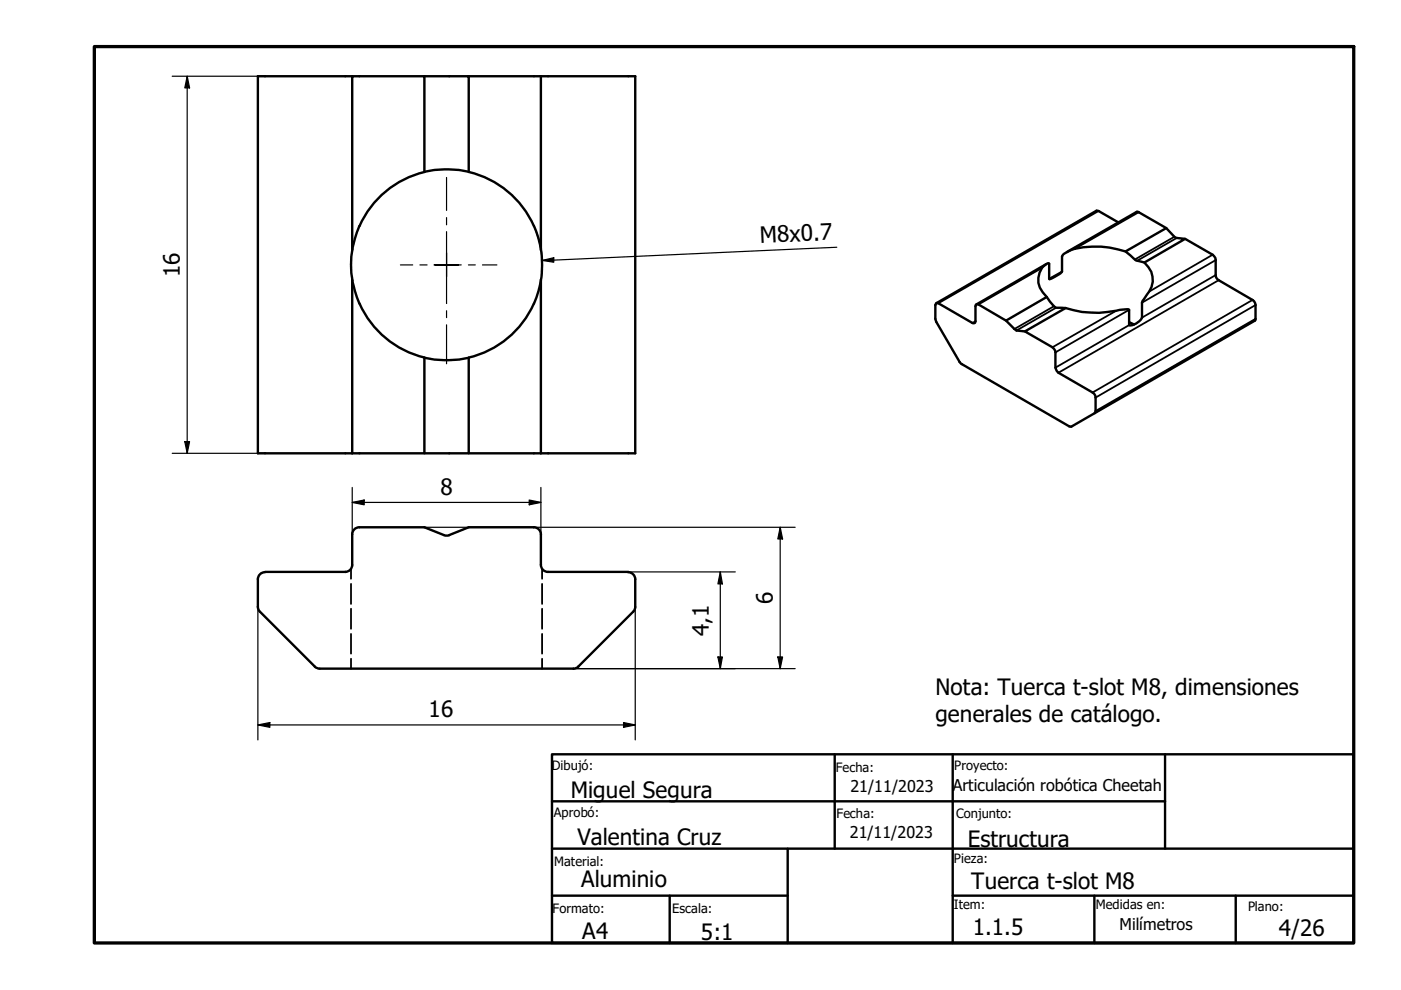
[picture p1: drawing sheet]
<svg xmlns="http://www.w3.org/2000/svg" width="297mm" height="210mm" viewBox="0 0 297 210" stroke-linecap="round" stroke-linejoin="round" font-family="sans-serif">
<!-- layer: Oculto (ISO) -->
<path d="M74.4 120.6v2.1M74.4 123.8v4.3M74.4 129.1v4.2M74.4 134.4v4.2M74.4 139.7v2.1M114.9 120.6v2.1M114.9 123.8v4.3M114.9 129.1v4.2M114.9 134.4v4.2M114.9 139.7v2.1" fill="none" stroke="#000" stroke-width=".38"/>
<!-- layer: Visible (ISO) -->
<g fill="none" stroke="#000" stroke-width=".51">
<path d="M74.7 16.2h-20v79.9h35.3v-20.2a22 22 0 0 0 9.4 0v20.2h35.3v-79.9h-35.3M90 16.2h9.4v20.2a22 22 0 0 0-9.4 0v-20.2h-15.3v36.8M114.7 16.2v36.8M90 36.5a20.2 20.2 0 0 0-15.6 19.6 20.2 20.2 0 0 0 15.6 19.7M99.4 36.5a20.2 20.2 0 0 1 13.8 11.4M74.7 59.3v36.8M113.2 47.9a20.6 20.6 0 0 1 0 16.5M114.7 59.3v36.8M220.9 56.8l.8-.7 .6-.3 .1 .1v3.2l.1 .1h.2l1-.6 1.2-.7 .3-.3v-3.2a2.99 2.99 0 0 1 1.9-1.4 19.5 19.5 0 0 1 11.5 .3l1 .8a2.77 2.77 0 0 0 2.3 1.4l.7 .2a4.6 4.6 0 0 1 .7 6.6l-1.2 1.9v3.1a2.92 2.92 0 0 1-2.7 1.6v-3.2a3 3 0 0 0-2 0 20.4 20.4 0 0 1-11.5-.4l-2-.1a5.2 5.2 0 0 1-2-2.2 4.5 4.5 0 0 1-1-6.2zM221.7 56l-14.7 8.6M237.1 47.2l-4.2-2.5h-.4l-34 19.6M238.6 53.3l8.7-4.9-6.1-3.5-15 8.5"/>
<path d="M247.3 48.4l1.9 2 2.1 .2-8.7 5.1M251.3 50.6l5.8 3.4 .3 .3 .3 .9v3.1l.4 .9 7.8 4.7 .3 .8v3.2l-39.1 22.6-.4-.1-23.1-13.4-5.1-8.8-.2-.6v-2.9l.3-.5 7.6 4.3 .6-.1v-3.5l.1-.3 .2-.1 6.2 3.5 8.6-5M113.2 64.4a20.2 20.2 0 0 1-13.8 11.4M213.3 68l2.2 2.1 1.8 .2M225.9 65.3l-8.6 5 5.8 3.3 .4 .3 .3 .8v3.2l.3 .8 .3 .3 7.6 4.5 .3 .8v2.9l-.2 .4M239.4 68.3l1.1 .5M90 96.1h9.4M76.2 111.8a1.49 1.49 0 0 0-1.5 1.5v6.5a1.49 1.49 0 0 1-1.5 1.5h-17M76.2 111.8h13.8l4.1 1.6M94.2 113.5l.5 .1 .6-.1M113.2 111.8a1.49 1.49 0 0 1 1.5 1.5v6.5a1.49 1.49 0 0 0 1.5 1.5h17M113.2 111.8h-13.8l-4.2 1.6"/>
<path d="M54.7 128.7l.1 .5 .3 .5 11.6 11.6 .8 .4 54 .1M54.7 122.8v5.9M56.2 121.3a1.49 1.49 0 0 0-1.5 1.5M133.2 121.3a1.49 1.49 0 0 1 1.5 1.5M134.7 128.7l-.1 .5-.4 .5-11.6 11.6-.5 .4-.5 .1M134.7 122.8v5.9"/>
</g>
<!-- layer: Visible fina (ISO) -->
<g fill="none" stroke="#000" stroke-width=".38">
<path d="M220.9 56.8l-13.4 7.8M225.2 57.6l-2.8 1.5M232.9 44.7l-34 19.6M241.4 45l-13.5 7.7M249 50.2l-8.4 4.8M249.5 50.5l-8.4 4.8M257.1 54l-13.5 7.8M257.7 58.3l-15.6 9M257.7 55.2l-15.6 9M258.4 59.4l-34 19.6M206.8 68.1l-.6 .4M223.5 64.9l-8.4 4.9"/>
<path d="M223.9 65.2l-8.4 4.9M236.7 65.9l-13.6 7.7M239.4 68.9l-15.6 9M239.4 65.7l-15.6 9M265.6 63.6l-34 19.6M266.2 67.6l-33.9 19.6M266.2 64.7l-33.9 19.6"/>
</g>
<!-- layer: Borde (ISO) -->
<path d="M20 9.9h267v190h-267z" fill="none" stroke="#000" stroke-width=".7"/>
<path d="M117 159.9h170v40h-170zM177 159.9v20M202 159.9v40M247 159.9v20M117 169.9h130M117 179.9h170M167 179.9v20M117 189.9h50M142 189.9v10M202 189.9h85M232 189.9v10M262 189.9v10" fill="none" stroke="#000" stroke-width=".51"/>
<!-- layer: Cota (ISO) -->
<g fill="none" stroke="#000" stroke-width=".25">
<path d="M36.5 16.2h19.7M39.7 16.2l.5 2.4h-1zM39.7 16.2v79.9M113.2 47.9a20.2 20.2 0 0 1 1.6 10.5M114.9 55.2l2.5-.6v1zM177.4 52.4l-62.5 2.8M36.5 96.1h19.7M39.2 93.6h1l-.5 2.5zM74.7 106.5l2.5-.5v1zM74.7 106.5h40M74.7 103.3v10M90 111.8h78.6"/>
<path d="M112.2 106l2.5 .5-2.5 .5zM114.7 103.3v10M165.4 111.8l.5 2.5h-1zM165.4 111.8v30M54.7 128.7v28.2M133.2 121.3h22.7M134.7 128.7v28.2M152.2 139.3h1l-.5 2.5zM152.7 121.3l.5 2.5h-1zM152.7 121.3v20.5M164.9 139.3h1l-.5 2.5zM54.7 153.7l2.5-.5v1z"/>
<path d="M54.7 153.7h80M121.5 141.8h47.1M132.2 153.2l2.5 .5-2.5 .5z"/>
</g>
<g fill="#000">
<path d="M39.7 16.2l.5 2.4h-1z" fill-rule="evenodd"/>
<path d="M114.9 55.2l2.5-.6v1z" fill-rule="evenodd"/>
<path d="M39.2 93.6h1l-.5 2.5z" fill-rule="evenodd"/>
<path d="M74.7 106.5l2.5-.5v1z" fill-rule="evenodd"/>
<path d="M112.2 106l2.5 .5-2.5 .5z" fill-rule="evenodd"/>
<path d="M165.4 111.8l.5 2.5h-1z" fill-rule="evenodd"/>
<path d="M152.2 139.3h1l-.5 2.5z" fill-rule="evenodd"/>
<path d="M152.7 121.3l.5 2.5h-1z" fill-rule="evenodd"/>
<path d="M164.9 139.3h1l-.5 2.5z" fill-rule="evenodd"/>
<path d="M54.7 153.7l2.5-.5v1z" fill-rule="evenodd"/>
<path d="M132.2 153.2l2.5 .5-2.5 .5z" fill-rule="evenodd"/>
</g>
<!-- layer: Marca de centro (ISO) -->
<path d="M94.7 37.6v7M84.9 56.2h2.6M89 56.2h1.6M92 56.2h2.7h-2.5M94.7 49.1v7.1v-2.6M94.7 58.6v-2.4v8.2M94.7 46.1v1.6M97.2 56.2h-2.5h3.1M99.3 56.2h1.5M102.3 56.2h3M94.7 65.9v1.4M94.7 68.9v8.2" fill="none" stroke="#000" stroke-width=".25"/>
<g font-size="4.8">
<text x="161.2" y="51.5" transform="rotate(-3 161.2 51.5)">M8x0.7</text>
<text x="38.1" y="58.8" transform="rotate(-90 38.1 58.8)">16</text>
<text x="93.4" y="104.9">8</text>
<text x="163.8" y="128.1" transform="rotate(-90 163.8 128.1)">6</text>
<text x="150.3" y="134.9" transform="rotate(-90 150.3 134.9)">4,1</text>
<text x="198.3" y="147.3">Nota: Tuerca t-slot M8, dimensiones</text>
<text x="90.9" y="152.1">16</text>
<text x="198.3" y="153.1">generales de catálogo.</text>
<text x="121" y="169.2">Miguel Segura</text>
<text x="122.4" y="179.1">Valentina Cruz</text>
<text x="205.2" y="179.5">Estructura</text>
<text x="123.2" y="188">Aluminio</text>
<text x="205.9" y="188.6">Tuerca t-slot M8</text>
<text x="123.4" y="199.1">A4</text>
<text x="148.6" y="199.4">5:1</text>
<text x="206.2" y="198.3">1.1.5</text>
<text x="271.1" y="198.5">4/26</text>
</g>
<g font-size="3.4">
<text x="180.3" y="167.9">21/11/2023</text>
<text x="202" y="167.7">Articulación robótica Cheetah</text>
<text x="180.1" y="177.6">21/11/2023</text>
<text x="237.4" y="197.1">Milímetros</text>
</g>
<g font-size="2.7">
<text x="117" y="163.4">Dibujó:</text>
<text x="177.2" y="163.6">Fecha:</text>
<text x="202.3" y="163.3">Proyecto:</text>
<text x="117.4" y="173.3">Aprobó:</text>
<text x="177.4" y="173.5">Fecha:</text>
<text x="202.7" y="173.5">Conjunto:</text>
<text x="117.5" y="183.6">Material:</text>
<text x="202.2" y="183">Pieza:</text>
<text x="117.2" y="193.6">Formato:</text>
<text x="142.5" y="193.6">Escala:</text>
<text x="202.2" y="192.6">Item:</text>
<text x="232.3" y="192.7">Medidas en:</text>
<text x="264.6" y="193.1">Plano:</text>
</g>
</svg>
